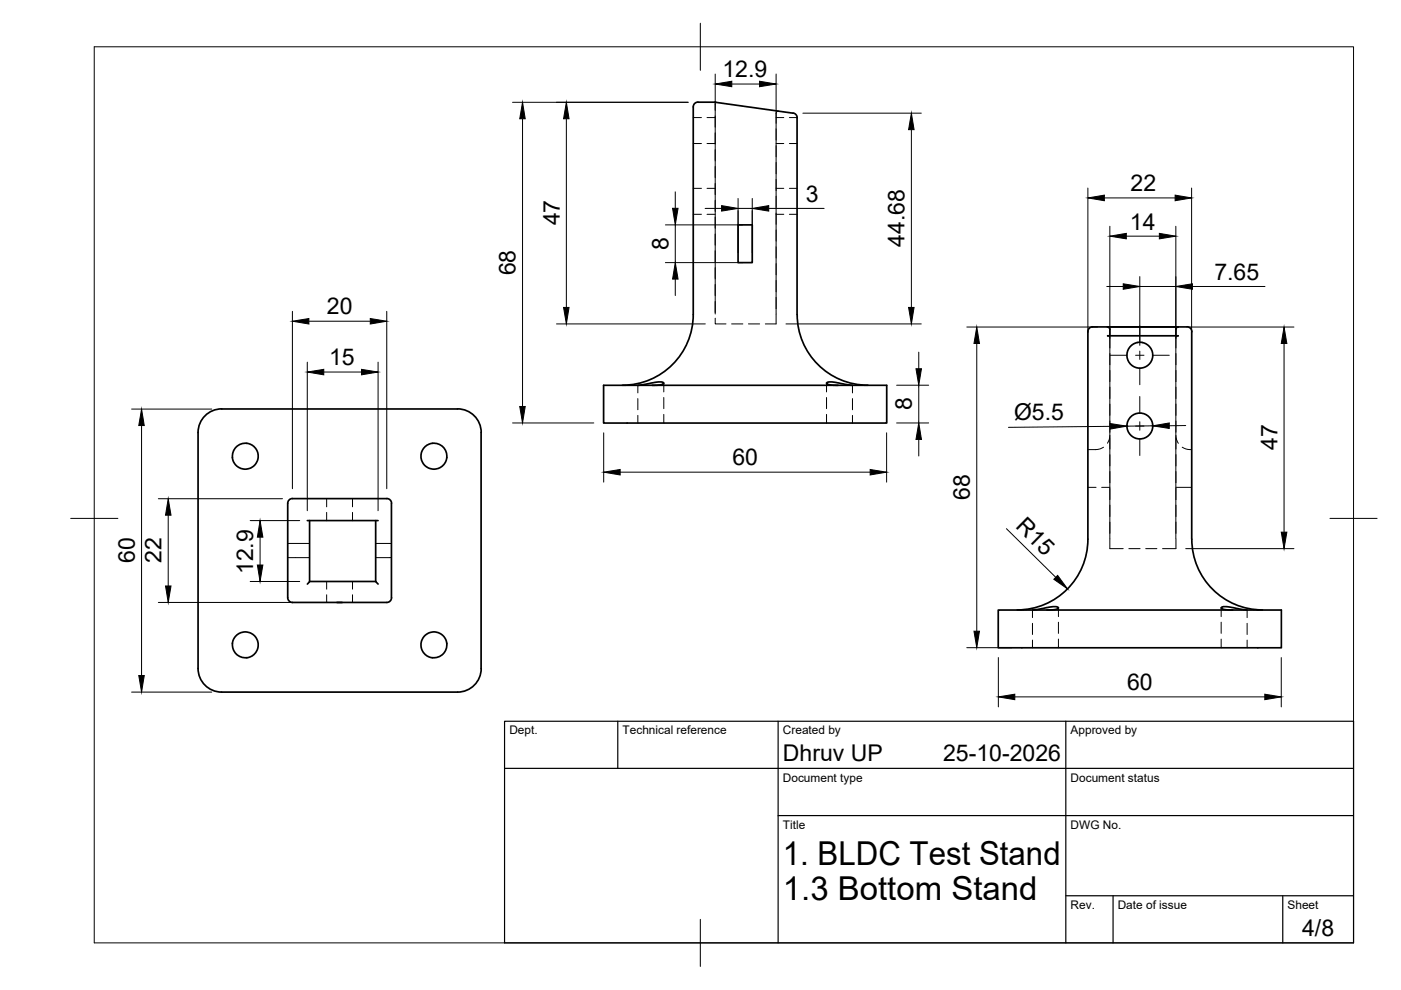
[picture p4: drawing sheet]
<svg xmlns="http://www.w3.org/2000/svg" width="297mm" height="210mm" viewBox="0 0 297 210" stroke-linecap="round" stroke-linejoin="round" font-family="sans-serif">
<!-- layer: Hidden -->
<g fill="none" stroke="#000" stroke-width=".21">
<path d="M147 24.9h1.7M147 30.4h1.7M147 39.9h1.7M149.9 24.9h1.7M149.9 30.4h1.7M149.9 39.9h1.7M151.6 21.7v1.7M151.6 24.6v2.4M151.6 28.2v2.3M151.6 31.7v2.4M151.6 35.3v2.4M151.6 38.9v2.4"/>
<path d="M164.5 27.3v2.4M164.5 30.9v2.4M164.5 34.5v2.3M164.5 38v2.4M164.5 24.9h1.7M164.5 30.4h1.7M164.5 39.9h1.7M165.1 23.6l-.4 .1-.1 .2-.1 2.2M167.4 24.9h1.6M167.4 30.4h1.6M167.4 39.9h1.6M147 45.4h1.7"/>
<path d="M149.9 45.4h1.7M151.6 42.5v2.3M151.6 46v2.4M151.6 49.6v2.4M151.6 53.2v2.4M151.6 56.7v2.4M156.5 44.7v3M159.5 44.7v3M164.5 41.6v2.4M164.5 45.2v2.4M164.5 48.8v2.3M164.5 52.3v2.4"/>
<path d="M164.5 55.9v2.4M164.5 59.5v2.4M164.5 45.4h1.7M167.4 45.4h1.6M151.6 67.5v1.2h2.3M151.6 60.3v2.4M151.6 63.9v2.4M155.1 68.7h2.4M158.7 68.7h2.4M164.5 63v2.4M164.5 66.6v2.1h-2.2M234.9 71.2l.4 .4v2.2"/>
<path d="M235.3 71.2v.4M235.3 75v2.3M235.3 78.5v2.4M249.3 71.2v.4M249.3 75v2.3M249.3 78.5v2.4M249.7 71.2l-.3 .1-.1 .3v2.2M135.2 81.7v1.6M135.2 84.5v2.4M135.2 88.1v1.6M140.7 81.3v1.8M140.7 84.3v2.3"/>
<path d="M140.7 87.9v1.8M175.2 81.3v1.8M175.2 84.3v2.3M175.2 87.9v1.8M180.7 81.7v1.6M180.7 84.5v2.4M180.7 88.1v1.6M234 94.8l-.3 .2a5.1 5.1 0 0 1-3 .3M235.3 92.3l-.1 1-.4 .7M235.3 82.1v2.4M235.3 85.7v2.4M235.3 89.3v2.3"/>
<path d="M235.3 92.8v2.4M235.3 96.4v2.4M235.3 100v2.4M249.3 92.3l.2 1 .3 .7M249.3 82.1v2.4M249.3 85.7v2.4M249.3 89.3v2.3M249.3 92.8v2.4M249.3 96.4v2.4M249.3 100v2.4M250.7 94.8l.7 .4 1.3 .1M61 118.2h4.6"/>
<path d="M61 115.2h4.6M69.3 105.7v1.8M69.3 108.6v1.8M74.7 105.7v1.8M74.7 108.6v1.8M79.7 115.2h3.3M79.7 118.2h3.3M230.7 103.3h1.7M233.6 103.3h1.7M235.3 103.5v2.4M235.3 107.1v2.4M235.3 110.7v2.4"/>
<path d="M235.3 114.3v2h2.8M239.3 116.3h2.4M242.9 116.3h2.4M249.3 103.5v2.4M249.3 107.1v2.4M249.3 110.7v2.4M249.3 114.3v2h-2.8M249.3 103.3h3.4M69.3 123.3v1.6M69.3 126.1v1.6M74.7 123.3v1.6M74.7 126.1v1.6"/>
<path d="M218.9 129.3v1.7M218.9 132.2v2.3M218.9 135.7v1.6M224.4 128.9v1.8M224.4 131.9v2.4M224.4 135.5v1.8M258.9 128.9v1.8M258.9 131.9v2.4M258.9 135.5v1.8M264.4 129.3v1.7M264.4 132.2v2.3M264.4 135.7v1.6"/>
</g>
<!-- layer: Visible -->
<g fill="none" stroke="#000" stroke-width=".36">
<path d="M147 22.7v44a15 15 0 0 1-15 15M148 21.7h3.6M148 21.6a1.01 1.01 0 0 0-1 1.1M151.6 21.6l16.5 2.4M168.2 24a1.01 1.01 0 0 1 .8 1M169 25v41.7M156.5 47.7h3v8h-3zM169 66.7a15 15 0 0 0 15 15M231.6 69.3h20.1M231.7 69.3a1.01 1.01 0 0 0-1 1v44a15 15 0 0 1-15 15M234.8 69.3l.5 .4v1.5M234.8 71.2h15"/>
<path d="M239.6 73.5a2.76 2.76 0 0 1 1.9-.9 2.74 2.74 0 0 1 2.9 3.3 2.74 2.74 0 0 1-4 1.9 2.74 2.74 0 0 1-.8-4.3zM249.8 69.3l-.3 .1-.2 .3v1.5M251.7 69.3a.97 .97 0 0 1 1 1v44a15 15 0 0 0 15 15M49.3 97l.4 1.2 1 1 1.4 .3 1.4-.5 .6-.5 .5-.9 .1-1.1-.4-1.4-1-.8a2.71 2.71 0 0 0-2.8 .1 2.71 2.71 0 0 0-1.2 2.6M102 91.7v50M102 91.7a5 5 0 0 0-5-5h-50a5 5 0 0 0-5 5v50a5 5 0 0 0 5 5h50a5 5 0 0 0 5-5M128 81.7h60v8h-60zM135.3 81.7l4.3-.7h.6l.5 .2-.1 .2-.5 .2-1.8 .1M177.7 81.7l-1.8-.1-.4-.1-.3-.3 .5-.2h.7l4.3 .7M62 105.7h20M62 105.7a1.01 1.01 0 0 0-1 1v20a1.01 1.01 0 0 0 1 1h20a1.01 1.01 0 0 0 1-1v-20a.97 .97 0 0 0-1-1M65.2 110.4h15"/>
<path d="M65.6 110.4v12.9h14.1M79.7 110.4v12.9M49.3 136.4a2.73 2.73 0 0 0 1.9 3 2.73 2.73 0 0 0 3.2-1.4l.3-1-.1-1.2-.6-1-1.1-.7-1.2-.1-1.2 .4-.8 .8-.4 1.2M65.7 123.3l-.5 .5M71.4 127.7h1.2M79.7 123.3l.5 .5M211.6 129.3h60.1v8h-60.1zM218.9 129.3l4.3-.7h.7l.5 .3-.1 .2-.6 .1-1.7 .1M261.4 129.3l-1.8-.1-.4-.1-.3-.2 .5-.3h.7l4.3 .7"/>
<circle cx="92" cy="96.7" r="2.74"/>
<circle cx="241.7" cy="90.3" r="2.74"/>
<circle cx="92" cy="136.7" r="2.73"/>
</g>
<!-- layer: BORDER -->
<path d="M20 9.9h267v190h-267zM148.5 4.9v10M15 109.9h10M282 109.9h10M148.5 194.9v10" fill="none" stroke="#000" stroke-width=".21"/>
<!-- layer: TITLEBLOCK -->
<path d="M107 152.9h180v47h-180zM131 152.9v10M165 152.9v47M226 152.9v47M107 162.9h180M165 172.9h122M226 189.9h61M236 189.9v10M272 189.9v10" fill="none" stroke="#000" stroke-width=".25"/>
<!-- layer: Smart Centers -->
<path d="M235.4 75.3h3.6M240.8 75.3h1.7M241.7 69.1v3.5M241.7 74.4v1.8M241.7 78v3.6M244.3 75.3h3.6M235.4 90.3h3.6M240.8 90.3h1.7M241.7 84.1v3.5M241.7 89.4v1.8M241.7 93v3.6M244.3 90.3h3.6" fill="none" stroke="#000" stroke-width=".21"/>
<!-- layer: FD_Dimensions -->
<g fill="none" stroke="#000" stroke-width=".21">
<path d="M151.6 15.7v50.9M155.2 17.8h5.8M164.5 15.7v50.9M108.7 21.7h37.2M110.8 25.2v61M120.1 25.2v40M170.2 24h25.1M193.2 27.5v37.7M230.7 39.9v30.6M252.6 39.9v30.6M141.1 47.7h16.3M141.1 55.7h16.3"/>
<path d="M143.2 40.7v3.5M143.2 47.7v8M143.2 59.2v3.5M149.5 44.2h3.5M156.5 42.1v11.5M156.5 44.2h3M159.5 42.1v11.5M163 44.2h11.7M234.1 42h15.1M235.3 48v66.2M238.8 50.1h7M241.7 58.6v14.6"/>
<path d="M249.3 48v66.2M62 66v37.6M65.2 76.8v31.5M65.5 68.1h13M68.6 78.9h8M80.2 76.8v31.5M82 66v37.6M118 68.7h31.5M166.6 68.7h28.7M194.8 74.7v3.5M205 69.3h27.7M207.1 72.8v61"/>
<path d="M234.7 60.7h3.4M241.7 60.7h7.6M251.9 69.3h22.4M252.8 60.7h15.4M272.2 72.8v40M27.9 86.7h17M30 90.2v53M108.7 89.7h17.2M128 91.8v10.4M188 91.8v10.4M190.1 89.7h6.8M190.1 81.7h6.8"/>
<path d="M194.8 81.7v8M194.8 93.2v3.5M235.4 90.4l-21.6 .2M244.4 90.3l-5.5 .1M251.4 90.2l-3.5 .1M33.6 105.7h26.3M35.7 109.2v15M53 110.4h10.5M55.1 113.9v5.9M131.5 100.1h53M213.4 112.1l10.4 10.3M251.4 116.3h22.9"/>
<path d="M33.6 127.7h36.9M53 123.3h10.5M205 137.3h9.6M211.7 139.4v10.5M271.7 139.4v10.5M27.9 146.7h17M215.2 147.8h53"/>
</g>
<g fill="#000" stroke="#000" stroke-width=".21">
<path d="M151.6 17.8l3.6-.6v1.2zM161 17.2l3.5 .6-3.5 .6zM110.8 21.7l.6 3.5h-1.2zM120.1 21.7l.5 3.5h-1.1zM193.2 24l.6 3.5h-1.2zM142.6 44.2h1.2l-.6 3.5zM143.2 55.7l.6 3.5h-1.2zM153 43.6l3.5 .6-3.5 .6zM159.5 44.2l3.5-.6v1.2zM230.7 42l3.4-.6v1.2zM235.3 50.1l3.5-.6v1.1zM245.8 49.5l3.5 .6-3.5 .5z"/>
<path d="M249.2 41.4l3.4 .6-3.4 .6zM62 68.1l3.5-.6v1.2zM65.2 78.9l3.4-.6v1.2zM76.6 78.3l3.6 .6-3.6 .6zM78.5 67.5l3.5 .6-3.5 .6zM119.5 65.2h1.1l-.5 3.5zM192.6 65.2h1.2l-.6 3.5zM194.2 78.2h1.2l-.6 3.5zM207.1 69.3l.6 3.5h-1.2zM238.1 60.2l3.6 .5-3.6 .6zM249.3 60.7l3.5-.5v1.1zM272.2 69.3l.6 3.5h-1.1z"/>
<path d="M30 86.7l.6 3.5h-1.2zM110.2 86.2h1.2l-.6 3.5zM128 100.1l3.5-.6v1.2zM184.5 99.5l3.5 .6-3.5 .6zM194.8 89.7l.6 3.5h-1.2zM235.4 89.8l3.5 .6-3.5 .6zM244.4 90.3l3.5-.6v1.1zM35.7 105.7l.6 3.5h-1.2zM54.6 119.8h1.1l-.6 3.5zM55.1 110.4l.6 3.5h-1.1zM271.7 112.8h1.1l-.6 3.5zM35.1 124.2h1.2l-.6 3.5z"/>
<path d="M206.5 133.8h1.2l-.6 3.5zM224.2 122l2.1 2.9-2.9-2.1zM29.4 143.2h1.2l-.6 3.5zM211.7 147.8l3.5-.6v1.2zM268.2 147.2l3.5 .6-3.5 .6z"/>
</g>
<g font-size="7">
<text x="166" y="183.4">1. BLDC Test Stand</text>
<text x="166" y="190.9">1.3 Bottom Stand</text>
</g>
<g font-size="4.9">
<text x="153.2" y="16.4">12.9</text>
<text x="239.7" y="40.6">22</text>
<text x="118.7" y="47.8" transform="rotate(-90 118.7 47.8)">47</text>
<text x="170.8" y="42.7">3</text>
<text x="141.7" y="53" transform="rotate(-90 141.7 53)">8</text>
<text x="191.8" y="52.4" transform="rotate(-90 191.8 52.4)">44.68</text>
<text x="239.6" y="48.7">14</text>
<text x="109.3" y="58.4" transform="rotate(-90 109.3 58.4)">68</text>
<text x="257.5" y="59.3">7.65</text>
<text x="69.3" y="66.6">20</text>
<text x="69.8" y="77.4">15</text>
<text x="193.3" y="87" transform="rotate(-90 193.3 87)">8</text>
<text x="215" y="89" transform="rotate(-1 215 89)">Ø5.5</text>
<text x="270.8" y="95.5" transform="rotate(-90 270.8 95.5)">47</text>
<text x="155.3" y="98.7">60</text>
<text x="205.6" y="106" transform="rotate(-90 205.6 106)">68</text>
<text x="215.1" y="111.8" transform="rotate(45 215.1 111.8)">R15</text>
<text x="28.6" y="119.4" transform="rotate(-90 28.6 119.4)">60</text>
<text x="34.3" y="119.4" transform="rotate(-90 34.3 119.4)">22</text>
<text x="53.7" y="121.7" transform="rotate(-90 53.7 121.7)">12.9</text>
<text x="239" y="146.3">60</text>
<text x="166" y="161.4">Dhruv UP</text>
<text x="200" y="161.4">25-10-2026</text>
<text x="276.1" y="198.6">4/8</text>
</g>
<g font-size="2.5">
<text x="108" y="155.7">Dept.</text>
<text x="132" y="155.7">Technical reference</text>
<text x="166" y="155.7">Created by</text>
<text x="227" y="155.7">Approved by</text>
<text x="166" y="165.7">Document type</text>
<text x="227" y="165.7">Document status</text>
<text x="166" y="175.7">Title</text>
<text x="227" y="175.7">DWG No.</text>
<text x="227" y="192.7">Rev.</text>
<text x="237" y="192.7">Date of issue</text>
<text x="273" y="192.7">Sheet</text>
</g>
</svg>
